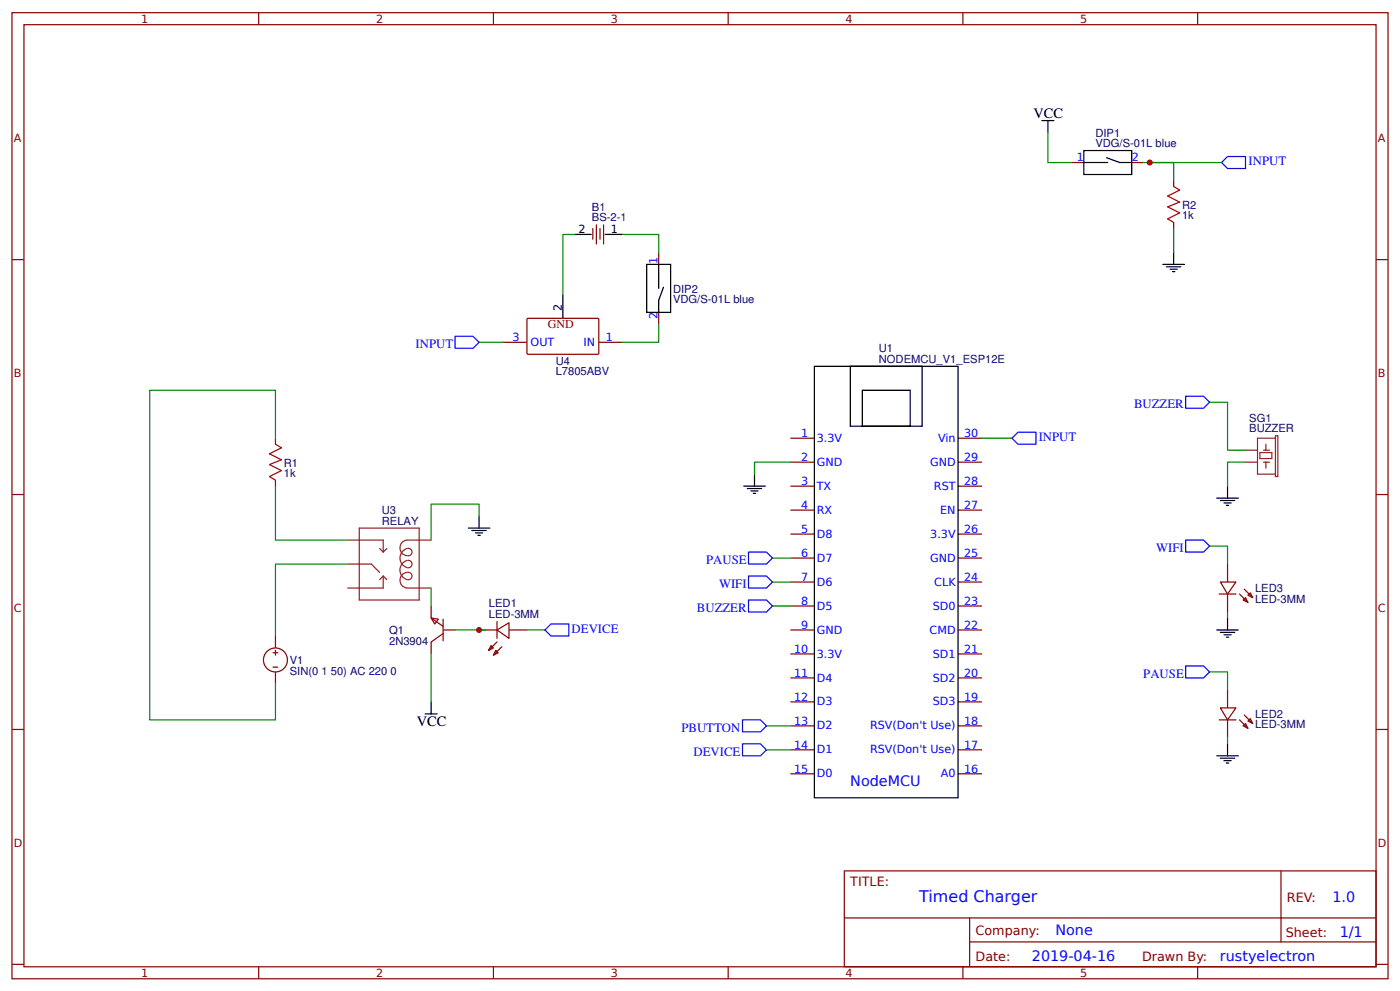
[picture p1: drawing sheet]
<svg xmlns="http://www.w3.org/2000/svg" width="309mm" height="219mm" viewBox="0 0 309 219" stroke-linecap="round" stroke-linejoin="round" font-family="sans-serif">
<g fill="none" stroke="#800" stroke-width=".26">
<path d="M2.6 2.8h304.1v213.3h-304.1zM5.3 5.5h298.7v207.9h-298.7zM57.1 2.8v2.7M109 2.8v2.7M160.9 2.8v2.7M212.7 2.8v2.7M264.6 2.8v2.7M236.8 35.9h2.6M250 35.9h2.7M259.3 39.8v1.4M2.6 57.3h2.7M131 50.4v2.4"/>
<path d="M131.8 49.6v4.3M132.6 50.4v2.4M133.3 49.6v4.3M145.5 55.7v2.7M259.3 49.1v1.3M304 57.3h2.7M111.1 75.6h5.3M116.5 70.3h15.7l.1 .2v7.6l-.3 .1h-15.5l-.1-.3v-7.4zM132.3 75.6h5.3M145.5 69v2.6M60.9 96.7v1.4M174.6 96.7h5.3"/>
<path d="M211.7 96.7h5.3M2.6 109.2h2.7M60.9 106v1.3M174.6 102h5.3M174.6 107.3h5.3M174.6 112.6h5.3M174.6 117.9h5.3M211.7 102h5.3M211.7 107.3h5.3M211.7 112.6h5.3M211.7 117.9h5.3M304 109.2h2.7"/>
<path d="M95.2 136.4l1.6 .3-.8 1zM95.2 133.8v2.6l2.7 1.9M97.9 139.1h2.6M97.9 139.9l-2.7 1.8v2.7M97.9 136.7v4.7M105.8 139.1h4M109.8 139.1l2.6-1.6v3.4zM109.8 137.2v3.7M112.4 139.1h4M174.6 139.1h5.3M174.6 123.2h5.3M174.6 128.5h5.3"/>
<path d="M174.6 133.8h5.3M211.7 139.1h5.3M211.7 123.2h5.3M211.7 128.5h5.3M211.7 133.8h5.3M269.3 131.1h3.7M269.6 128.5h3.4l-1.8 2.6zM271.2 124.5v4M271.2 131.1v4M273.8 131.1l1.9 1.9M274.9 130.1l1.9 1.8M275.2 131.9l.5 1.1-1.1-.5z"/>
<path d="M276.2 130.9l.6 1-1.1-.5zM60.3 144.1h1.1M60.3 147.3h1.1M60.9 140.4v2.6M60.9 143.6v1M60.9 148.3v2.7M108.5 142.5l.5 .5-1.1 .6zM109.5 143.6l.6 .5-1.1 .5zM109.8 141.7l-1.9 1.9M110.9 142.8l-1.9 1.8M174.6 144.4h5.3M174.6 149.6h5.3"/>
<path d="M174.6 154.9h5.3M211.7 144.4h5.3M211.7 149.6h5.3M211.7 154.9h5.3M269.3 158.9h3.7M269.6 156.3h3.4l-1.8 2.6zM271.2 152.3v4M271.2 158.9v4M273.8 158.9l1.9 1.9M274.9 157.9l1.9 1.8M275.2 159.7l.5 1.1-1.1-.6zM276.2 158.6l.6 1.1-1.1-.5z"/>
<path d="M2.6 161h2.7M174.6 160.2h5.3M174.6 165.5h5.3M174.6 170.8h5.3M211.7 160.2h5.3M211.7 165.5h5.3M211.7 170.8h5.3M304 161h2.7M186.5 192.2h117.5v21.2h-117.5zM283 192.3v15.6M2.6 212.9h2.7M57.1 213.4v2.7"/>
<path d="M109 213.4v2.7M160.9 213.4v2.7M186.6 202.6h117.3M212.7 213.4v2.7M214.2 207.9h89.7M214.2 202.6v10.6M264.6 213.4v2.7M304 212.9h2.7"/>
<circle cx="60.9" cy="145.7" r="2.65"/>
</g>
<g fill="none" stroke="#080" stroke-width=".26">
<path d="M231.5 29.3v6.6h5.3M252.7 35.9h6.6v3.9M254 35.9h15.9M127 51.8h-2.6v13.2M137.6 51.8h7.9v3.9M259.3 50.4v5.3M105.8 75.6h5.3M145.5 71.6v4h-7.9M60.9 96.7v-10.6h-27.8v72.8h27.8v-7.9M217 96.7h6.6M267.2 88.8h4v10.6h4M60.9 107.3v11.9h15.8"/>
<path d="M105.8 113.9v-2.6h-10.6v7.9M174.6 102h-7.9v2.7M275.2 102h-4v5.3M76.7 124.5h-15.8v15.9M95.2 129.8v4M100.5 139.1h6.7M116.4 139.1h4M170.7 133.8h3.9M170.7 128.5h3.9M170.7 123.2h3.9M267.2 120.5h4v4M271.2 135.1v1.3"/>
<path d="M95.2 144.4v10.5M267.2 148.3h4v4M169.3 165.5h5.3M169.3 160.2h5.3M271.2 162.9v1.3"/>
</g>
<g fill="none" stroke="#000" stroke-width=".26">
<path d="M230.2 26.6h2.6M231.5 26.6v2.7M239.4 33.2h10.6v5.3h-10.6zM239.4 35.9h5.3M244.5 34.8l2.9 1.1h2.6M127 51.8h3.7M133.6 51.8h4M142.9 58.4h5.3v10.6h-5.3zM145.5 58.4v5.3M256.9 58.4h4.8M257.7 58.9h3.2M258.5 59.4h1.6"/>
<path d="M259 60h.6M259.3 55.7v2.7M124.4 65v5.3M146.6 63.4l-1.1 2.9v2.7M179.9 80.9h31.8v95.2h-31.8zM187.9 80.9h15.8v13.2h-15.8zM190.5 86.1h10.6v8h-10.6zM103.5 116.6h4.7M104.2 117.1h3.2M105 117.6h1.6M105.6 118.2h.5M105.8 113.9v2.7"/>
<path d="M164.3 107.3h4.8M165.1 107.8h3.2M165.9 108.4h1.6M166.4 108.9h.6M166.7 104.7v2.6M268.8 110h4.8M269.6 110.5h3.2M270.4 111h1.6M270.9 111.5h.6M271.2 107.3v2.7M268.8 139.1h4.8M269.6 139.6h3.2"/>
<path d="M271.2 136.4v2.7M93.9 157.6h2.7M95.2 154.9v2.7M270.4 140.1h1.6M270.9 140.7h.6M268.8 166.8h4.8M269.6 167.4h3.2M270.4 167.9h1.6M270.9 168.4h.6M271.2 164.2v2.6"/>
</g>
<g fill="none" stroke="#8d2323" stroke-width=".26">
<path d="M275.2 99.4h2.6M278.3 99.9h2.7v1.3h-2.7zM279.1 99.4h1.4M279.7 98.1v1.3M281.8 96.7h-4v8h4M281.8 96.2h.5v9h-.5zM76.7 119.2h8v2.7M79.4 116.6h13.2v15.9h-13.2zM95.2 119.2h-5.2a1.71 1.71 0 0 0-1.6 2.1 1.71 1.71 0 0 0 2.3 1.2 .87 .87 0 0 0 .1-1.2 .87 .87 0 0 0-1.3 0 2.16 2.16 0 0 0-1.1 2.3 2.16 2.16 0 0 0 1.9 1.7 .86 .86 0 0 0 .6-1.2 .86 .86 0 0 0-1.4-.2 2.16 2.16 0 0 0-1.1 2.4 2.16 2.16 0 0 0 1.9 1.7 .83 .83 0 0 0 .7-1 .83 .83 0 0 0-1-.6 1.72 1.72 0 0 0-1.6 1.7 1.72 1.72 0 0 0 1.6 1.7h5.2M275.2 102h2.6M279.1 102h1.4M279.7 102v1.3"/>
<path d="M76.7 124.5h5.3l1.9 1.9M83.9 121.1l.8 .8M84.7 127.2v2.6h-8M84.7 127.2l.8 .8M84.7 127.2l-.8 .8M85.5 121.1l-.8 .8"/>
</g>
<path d="M259.3 41.2l1.3 .8-2.6 1.3 2.6 1.3-2.6 1.1 2.6 1.3-2.6 1.3 1.3 .8M60.9 98.1l1.3 .7-2.7 1.4 2.7 1.3-2.7 1.1 2.7 1.3-2.7 1.3 1.4 .8" fill="none" stroke="#a00000" stroke-width=".26"/>
<path d="M271.2 34.6h4v2.6h-4l-1.3-1.3zM100.5 74.2h4l1.3 1.4-1.3 1.3h-4zM223.6 96.7l1.3-1.3h4v2.7h-4zM261.9 87.5h4l1.3 1.3-1.3 1.3h-4zM261.9 119.2h4l1.3 1.3-1.3 1.4h-4zM120.4 139.1l1.3-1.4h4v2.7h-4zM165.4 132.5h3.9l1.4 1.3-1.4 1.3h-3.9zM165.4 127.2h3.9l1.4 1.3-1.4 1.3h-3.9zM165.4 121.9h3.9l1.4 1.3-1.4 1.3h-3.9zM164 158.9h4l1.3 1.3-1.3 1.4h-4zM261.9 147h4l1.3 1.3-1.3 1.3h-4zM164 164.2h4l1.3 1.3-1.3 1.3h-4z" fill="none" stroke="#00f" stroke-width=".26"/>
<g fill="#c00">
<circle cx="105.8" cy="139.1" r=".66"/>
<circle cx="254" cy="35.9" r=".66"/>
</g>
<text font-size="3.5" fill="#00f" x="203.1" y="199">Timed Charger</text>
<g font-size="3.2">
<text x="228.3" y="26.1">VCC</text>
<text x="92.1" y="160.2">VCC</text>
</g>
<g font-size="3.2" fill="#00f">
<text x="187.9" y="173.5">NodeMCU</text>
<text x="294.4" y="199.2">1.0</text>
<text x="233.2" y="206.4">None</text>
<text x="296" y="206.9">1/1</text>
<text x="228" y="212.2">2019-04-16</text>
<text x="269.5" y="212.2">rustyelectron</text>
</g>
<g font-size="2.8" fill="#00f">
<text x="275.9" y="36.5">INPUT</text>
<text x="91.8" y="76.9">INPUT</text>
<text x="250.6" y="90.1">BUZZER</text>
<text x="229.5" y="97.3">INPUT</text>
<text x="156" y="124.5">PAUSE</text>
<text x="255.4" y="121.9">WIFI</text>
<text x="158.8" y="129.8">WIFI</text>
<text x="154" y="135.1">BUZZER</text>
<text x="126.3" y="139.7">DEVICE</text>
<text x="252.6" y="149.6">PAUSE</text>
<text x="150.5" y="161.6">PBUTTON</text>
<text x="153.2" y="166.8">DEVICE</text>
</g>
<g font-size="2.8" fill="#800">
<text x="187.9" y="195.7">TITLE:</text>
<text x="284.3" y="199.2">REV:</text>
<text x="215.5" y="206.3">Company:</text>
<text x="284.1" y="206.8">Sheet:</text>
<text x="215.5" y="212.1">Date:</text>
<text x="252.3" y="212.2">Drawn By:</text>
</g>
<text font-size="2.6" fill="#800" x="121.1" y="72.5">GND</text>
<g font-size="2.5" fill="#800">
<text x="31.2" y="5.1">1</text>
<text x="83.1" y="5.1">2</text>
<text x="134.9" y="5.1">3</text>
<text x="186.8" y="5.1">4</text>
<text x="238.7" y="5.1">5</text>
<text x="3" y="31.4">A</text>
<text x="304.4" y="31.4">A</text>
<text x="3" y="83.2">B</text>
<text x="304.4" y="83.2">B</text>
<text x="3" y="135.1">C</text>
<text x="304.4" y="135.1">C</text>
<text x="3" y="187">D</text>
<text x="304.4" y="187">D</text>
<text x="31.2" y="215.7">1</text>
<text x="83.1" y="215.7">2</text>
<text x="134.9" y="215.7">3</text>
<text x="186.8" y="215.7">4</text>
<text x="238.7" y="215.7">5</text>
</g>
<g font-size="2.5" fill="#00f">
<text x="237.9" y="35.6">1</text>
<text x="250" y="35.6">2</text>
<text x="145.3" y="58.4" transform="rotate(-90 145.3 58.4)">1</text>
<text x="145.3" y="70.5" transform="rotate(-90 145.3 70.5)">2</text>
<text x="113.3" y="75.3">3</text>
<text x="117.2" y="76.4">OUT</text>
<text x="128.9" y="76.4">IN</text>
<text x="133.9" y="75.3">1</text>
<text x="177" y="96.5">1</text>
<text x="177" y="101.8">2</text>
<text x="180.4" y="97.5">3.3V</text>
<text x="207.3" y="97.5">Vin</text>
<text x="213" y="101.8">29</text>
<text x="213" y="96.5">30</text>
<text x="177" y="107.1">3</text>
<text x="180.4" y="102.8">GND</text>
<text x="205.5" y="102.8">GND</text>
<text x="213" y="107.1">28</text>
<text x="177" y="112.3">4</text>
<text x="180.4" y="108.1">TX</text>
<text x="180.4" y="113.4">RX</text>
<text x="206.3" y="108.1">RST</text>
<text x="207.7" y="113.4">EN</text>
<text x="213" y="112.3">27</text>
<text x="177" y="117.6">5</text>
<text x="180.4" y="118.7">D8</text>
<text x="205.5" y="118.7">3.3V</text>
<text x="213" y="117.6">26</text>
<text x="177" y="122.9">6</text>
<text x="180.4" y="124">D7</text>
<text x="205.5" y="124">GND</text>
<text x="213" y="122.9">25</text>
<text x="177" y="128.2">7</text>
<text x="180.4" y="129.3">D6</text>
<text x="206.4" y="129.3">CLK</text>
<text x="213" y="128.2">24</text>
<text x="177" y="133.5">8</text>
<text x="180.4" y="134.6">D5</text>
<text x="206.1" y="134.6">SD0</text>
<text x="213" y="133.5">23</text>
<text x="177" y="138.8">9</text>
<text x="180.4" y="139.9">GND</text>
<text x="205.4" y="139.9">CMD</text>
<text x="213" y="138.8">22</text>
<text x="175.4" y="144.1">10</text>
<text x="175.4" y="149.4">11</text>
<text x="180.4" y="145.2">3.3V</text>
<text x="206.1" y="145.2">SD1</text>
<text x="213" y="149.4">20</text>
<text x="213" y="144.1">21</text>
<text x="175.4" y="154.7">12</text>
<text x="180.4" y="150.4">D4</text>
<text x="180.4" y="155.7">D3</text>
<text x="206.1" y="155.7">SD3</text>
<text x="206.1" y="150.4">SD2</text>
<text x="213" y="154.7">19</text>
<text x="175.4" y="160">13</text>
<text x="180.4" y="161">D2</text>
<text x="192.2" y="161">RSV(Don't Use)</text>
<text x="213" y="160">18</text>
<text x="175.4" y="165.3">14</text>
<text x="180.4" y="166.3">D1</text>
<text x="192.2" y="166.3">RSV(Don't Use)</text>
<text x="213" y="165.3">17</text>
<text x="175.4" y="170.6">15</text>
<text x="180.4" y="171.6">D0</text>
<text x="207.9" y="171.6">A0</text>
<text x="213" y="170.6">16</text>
</g>
<g font-size="2.5" fill="#000080">
<text x="242" y="32.4">VDG/S-01L blue</text>
<text x="242" y="30.2">DIP1</text>
<text x="130.8" y="46.6">B1</text>
<text x="261.1" y="46.1">R2</text>
<text x="130.8" y="48.8">BS-2-1</text>
<text x="261.1" y="48.4">1k</text>
<text x="148.7" y="64.6">DIP2</text>
<text x="148.7" y="66.9">VDG/S-01L blue</text>
<text x="194.2" y="77.8">U1</text>
<text x="122.8" y="82.8">L7805ABV</text>
<text x="122.8" y="80.5">U4</text>
<text x="194.2" y="80.1">NODEMCU_V1_ESP12E</text>
<text x="276" y="95.4">BUZZER</text>
<text x="276" y="93.1">SG1</text>
<text x="62.7" y="105.3">1k</text>
<text x="62.7" y="103">R1</text>
<text x="84.4" y="113.5">U3</text>
<text x="84.4" y="115.8">RELAY</text>
<text x="277.3" y="130.8">LED3</text>
<text x="108" y="136.4">LED-3MM</text>
<text x="108" y="134">LED1</text>
<text x="277.3" y="133">LED-3MM</text>
<text x="86" y="142.3">2N3904</text>
<text x="86" y="140">Q1</text>
<text x="64" y="148.9">SIN(0 1 50) AC 220 0</text>
<text x="64" y="146.6">V1</text>
<text x="277.3" y="160.8">LED-3MM</text>
<text x="277.3" y="158.5">LED2</text>
</g>
<g font-size="2.5">
<text x="127.8" y="51.5">2</text>
<text x="134.9" y="51.5">1</text>
<text x="124.1" y="68.7" transform="rotate(-90 124.1 68.7)">2</text>
</g>
</svg>
